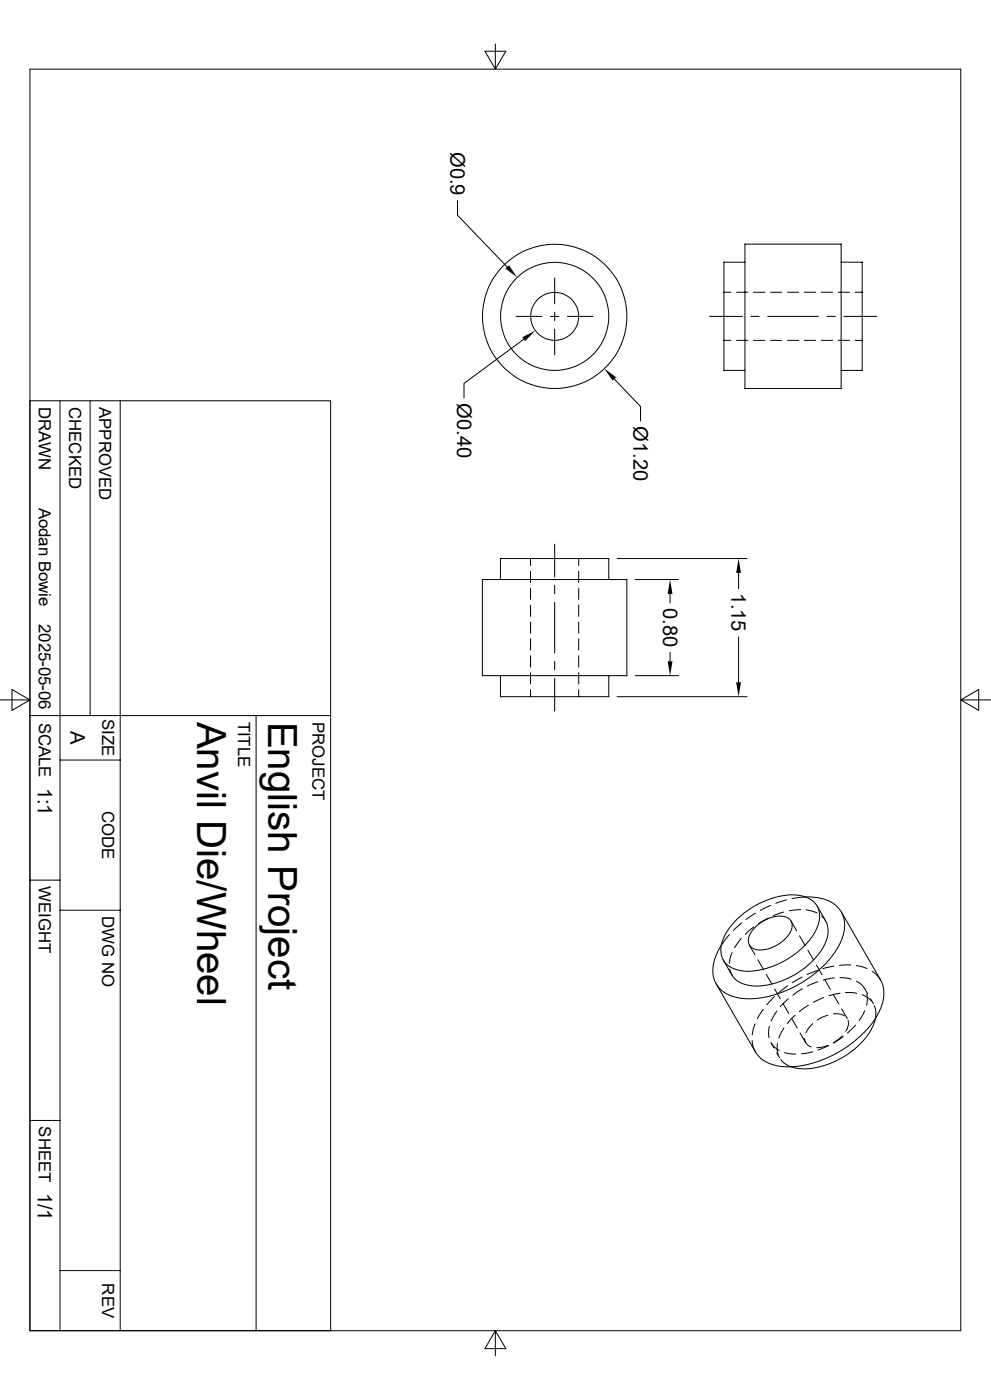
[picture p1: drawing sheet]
<svg xmlns="http://www.w3.org/2000/svg" width="297mm" height="420mm" viewBox="0 0 297 420" stroke-linecap="round" stroke-linejoin="round" font-family="sans-serif">
<g fill="none" stroke="#000" stroke-width=".3">
<path d="M148.5 13.2v7.5l3.1-5.3h-6.3l3.2 5.3M9 20.7h279v378.5h-279zM137.1 60.2v4.4l14.9 15.5M223.3 78.7h-6.3v32.4h6.3M223.3 73.2h28.8v43.3h-28.8zM252.1 78.7h6.3v32.4h-6.3M154.7 94.9h7.7M165 94.9h2.5M166.2 83.4v7.7M166.2 93.6v2.6M166.2 98.7v7.7M170.1 94.9h7.7"/>
<path d="M212.6 94.9h9.9M217 87.7h2.1M220.8 87.7h3.4M225 94.9h2.5M225.8 87.7h3.4M230.1 94.9h15.2M230.9 87.7h3.4M236 87.7h3.4M241 87.7h3.4M246.1 87.7h3.4M247.8 94.9h2.6M251.2 87.7h3.4"/>
<path d="M252.9 94.9h9.9M256.3 87.7h2.1M157 101.8l-17.9 13.2v4.3M184.1 113.7l7.9 8.3v4.3M217 102.1h2.1M220.8 102.1h3.4M225.8 102.1h3.4M230.9 102.1h3.4M236 102.1h3.4M241 102.1h3.4M246.1 102.1h3.4M251.2 102.1h3.4"/>
<path d="M256.3 102.1h2.1M9 120.2h90.1v279h-90.1zM18 120.2v279M27 120.2v94.5M36 120.2v279M144.6 173.9h43.3v28.8h-43.3zM150 173.9v-6.3h32.5v6.3M159 167.6v2.1M159 171.4v3.4M159 176.4v3.4M166.2 163.2v9.9M166.2 175.6v2.5"/>
<path d="M173.4 167.6v2.1M173.4 171.4v3.4M173.4 176.4v3.4M185 167.6h38.9M190.4 173.9h13M200.8 178.2v2.7M221.4 171.9v4.7M159 181.5v3.4M159 186.6v3.3M159 191.6v3.4M159 196.7v3.4M166.2 180.7v15.2"/>
<path d="M166.2 198.4v2.6M173.4 181.5v3.4M173.4 186.6v3.3M173.4 191.6v3.4M173.4 196.7v3.4M200.8 195.7v2.7M221.4 191.1v13.6M0 210h9l-5.4 3.1v-6.3l5.4 3.2M9 214.7h90.1M76.8 214.7v184.5M150 202.7v6.3h32.5v-6.3M159 201.8v3.4"/>
<path d="M159 206.9v2.1M166.2 203.5v9.8M173.4 201.8v3.4M173.4 206.9v2.1M185 209h38.9M190.4 202.7h13M288 210l5.3-3.2v6.3l-5.3-3.1h8.9M18 228h18M9 264h9M18 273h18M221.1 275.5a24.3 24.3 0 0 1 18.4-6.9 6.4 6.4 0 0 1 5.4 9.5 24.3 24.3 0 0 1-17.4 12.9 10.4 10.4 0 0 1-10.3-2.4 7.2 7.2 0 0 1-.1-7.8l1.7-2.7zM222.3 276.9l-2.5 2.2"/>
<path d="M225.9 278.1l-2.5 2.2M225.9 278.6a10.2 10.2 0 0 1 9.6-3.5 2.88 2.88 0 0 1 1.4 4.4 10.5 10.5 0 0 1-10.7 5.2 2.88 2.88 0 0 1-1.5-4.4zM226.4 273.9l-2.8 1.9M230.2 275.4l-2.9 1.7M230.9 271.6l-3 1.5M234.9 273.6l-3.2 1.1M235.7 270l-3.2 1M237.1 276.3l1.7 2.9M237.4 269.6a15.8 15.8 0 0 1 13 1.9 8.6 8.6 0 0 1 1.9 10.2 30.6 30.6 0 0 1-16.6 15.4 24.4 24.4 0 0 1-16.2 1.8 8.2 8.2 0 0 1-5.3-11.1l.8-2.1 1.1-2 2.5-3.3M239.9 272.9l-3.3 .3M241.6 273l3.3 .9M244.9 271.8l2.5 4.5"/>
<path d="M246.3 274.8l1.1 1.5M247.4 276.3a8.1 8.1 0 0 1-.8 8.1 25.1 25.1 0 0 1-20.9 11.4 7.8 7.8 0 0 1-6.4-3.4M252.1 273.6l11.8 20.4M214.6 295.1l11.8 20.5M216.7 288l2.6 4.4M218.7 290.7l.6 1.7M219.4 285.7l-.6 1.8-.2 1.5M222.2 281.5l-2 2.8M224.6 283.5l1.7 2.9M227.1 287.9l1.7 2.9M229.7 292.3l1.7 2.9M232.1 299l-2.3 2.4"/>
<path d="M232.2 296.7l1.6 2.9M236.1 295.7l-2.7 2.1M236.3 299.6l-2.5 2.4M239.6 280.7l1.7 2.9M240.4 293.1l-3 1.7M240.5 296.6l-2.9 1.9M242.1 285.1l1.7 2.9M244.7 289.5l1.7 2.9M245 291.1l-3.1 1.3M245.1 294.5l-3.1 1.3M246.8 299.3l-3 1.4M247.2 293.9l1.7 2.9"/>
<path d="M249.7 298.3l1.7 2.9M249.9 289.8l-3.3 .8M250.1 293.4l-3.4 .6M251.8 297.9l-3.3 .8M251.8 293.3l3.3 .5M253.4 297.8l3.4 .2M255 289.5l-3.4 .1M256.7 289.6l3.2 1M256.7 294.3a6.8 6.8 0 0 1 3.4 3.9M258.4 298.4a6 6 0 0 1 2.8 1.9M259.8 298.2l.2 1.5-.3 1.9M260.9 299.6l.9 1.5"/>
<path d="M261.4 291.4l1.1 .8 1.4 1.8M263.9 294a10.2 10.2 0 0 1-.8 10.2 33.4 33.4 0 0 1-27.4 15.8 10.6 10.6 0 0 1-9.3-4.4M225.4 312.1a7 7 0 0 0 1 3.5M226.3 307.2l-.8 3.2M228.8 302.8l-1.8 2.8M230.6 307.9l-.3 1.9 .2 1.5M231.9 314.4l-.8-1.6a6 6 0 0 0 2.5 2.3M232.8 315.8l.8 1.5M232.8 303.3l-1.7 3M233 313a6 6 0 0 0 .3 3.4M234.7 301.1l1.7 2.9M234.9 308.4l-1.5 3"/>
<path d="M235.2 315.8l3.3 .4M237.2 305.5l1.7 2.9M238.3 304.6l-2.3 2.4M239.8 309.9l1.7 2.9M241.1 311.5v.2a2.64 2.64 0 0 0 2 2.4M242.3 301.5l-2.7 2M243.6 307.1l-1.4 1.6-.7 1.1M243.6 315.5l-3.4 .6M248.1 304.5l-3.2 1.5M248.2 313.6l-3.4 .7M248.3 313.7l-3.1 1.3M249.8 304.2l.4-.1a4.6 4.6 0 0 1 2.9 .7"/>
<path d="M252.3 302.7l1.7 2.9M252.4 310.8l-2.7 2.1M252.7 311l-2.8 1.9M254.2 306.1a3.7 3.7 0 0 1-.7 3.3M256.4 307.5l-2.4 2.4M259.2 303.2l-1.7 3M262 301.8a8.7 8.7 0 0 1-1.3 7.8 25.1 25.1 0 0 1-21.1 11l-1.7-.3a6.4 6.4 0 0 1-3.9-2.5M9 336.1h9M18 381.2h18M148.5 399.2l-3.2 5.4h6.3l-3.1-5.4v7.5"/>
<circle cx="166.2" cy="94.9" r="7.2"/>
<circle cx="166.2" cy="94.9" r="16.2"/>
<circle cx="166.3" cy="94.9" r="21.6"/>
</g>
<path d="M151.5 80.6l1-1 2.5 3.6zM156.5 101.2l3.9-2-3 3.1zM181.1 110.6l3.6 2.6-1.1 1zM200.8 173.9l.7 4.3h-1.4zM221.4 167.6l.7 4.3h-1.5zM200.1 198.4h1.4l-.7 4.3zM220.6 204.7h1.5l-.7 4.3z" fill="#000"/>
<g font-size="12.1">
<text x="59.1" y="216.5" transform="rotate(90 59.1 216.5)">Anvil Die/Wheel</text>
<text x="80.3" y="216.5" transform="rotate(90 80.3 216.5)">English Project</text>
</g>
<g font-size="6.1">
<text x="135" y="45.6" transform="rotate(90 135 45.6)">Ø0.9</text>
<text x="137" y="120.9" transform="rotate(90 137 120.9)">Ø0.40</text>
<text x="189.9" y="127.8" transform="rotate(90 189.9 127.8)">Ø1.20</text>
<text x="219.2" y="177.8" transform="rotate(90 219.2 177.8)">1.15</text>
<text x="198.7" y="182.4" transform="rotate(90 198.7 182.4)">0.80</text>
<text x="21.1" y="219.3" transform="rotate(90 21.1 219.3)">A</text>
<text x="11.3" y="236.3" transform="rotate(90 11.3 236.3)">1:1</text>
<text x="11.3" y="357.8" transform="rotate(90 11.3 357.8)">1/1</text>
</g>
<g font-size="5">
<text x="11.7" y="122" transform="rotate(90 11.7 122)">DRAWN</text>
<text x="20.7" y="122" transform="rotate(90 20.7 122)">CHECKED</text>
<text x="29.7" y="122" transform="rotate(90 29.7 122)">APPROVED</text>
<text x="11.7" y="152.3" transform="rotate(90 11.7 152.3)">Aodan Bowie</text>
<text x="11.7" y="187.1" transform="rotate(90 11.7 187.1)">2025-05-06</text>
<text x="30.6" y="215.7" transform="rotate(90 30.6 215.7)">SIZE</text>
<text x="11.7" y="216.8" transform="rotate(90 11.7 216.8)">SCALE</text>
<text x="71.3" y="216.4" transform="rotate(90 71.3 216.4)">TITLE</text>
<text x="93.7" y="216.4" transform="rotate(90 93.7 216.4)">PROJECT</text>
<text x="30.6" y="243.2" transform="rotate(90 30.6 243.2)">CODE</text>
<text x="11.7" y="265.9" transform="rotate(90 11.7 265.9)">WEIGHT</text>
<text x="30.6" y="274.8" transform="rotate(90 30.6 274.8)">DWG NO</text>
<text x="11.7" y="337.9" transform="rotate(90 11.7 337.9)">SHEET</text>
<text x="30.6" y="385" transform="rotate(90 30.6 385)">REV</text>
</g>
</svg>
